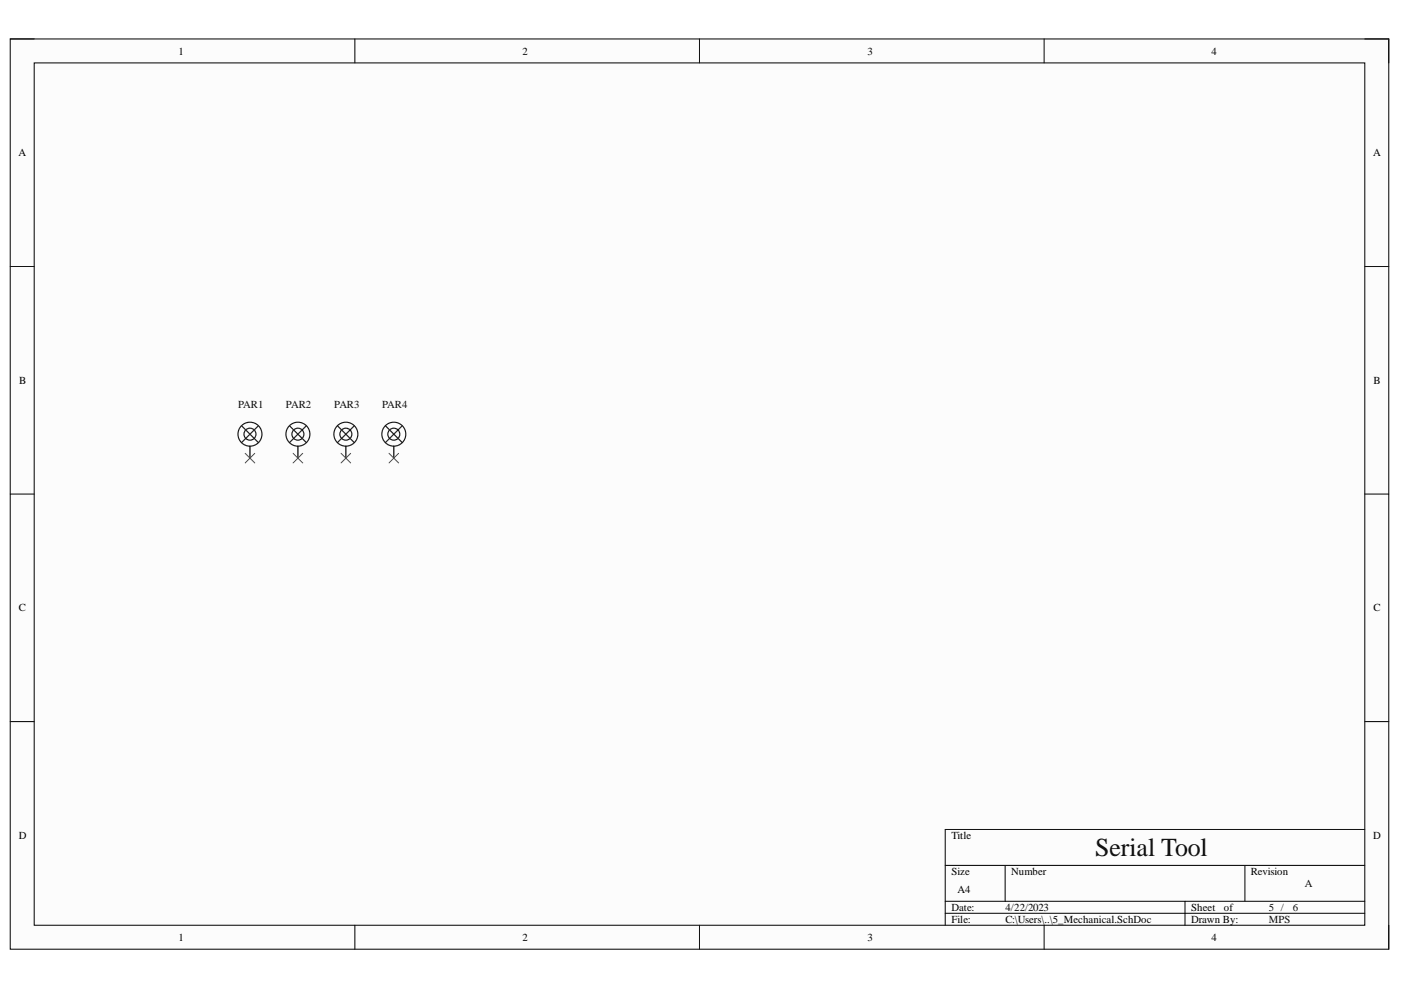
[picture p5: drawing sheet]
<svg xmlns="http://www.w3.org/2000/svg" width="297mm" height="210mm" viewBox="0 0 297 210" stroke-linecap="round" stroke-linejoin="round" font-family="sans-serif">
<path d="M2.2 8.3h292.2v193h-292.2z" fill-rule="evenodd" fill="#fcfcfc"/>
<path d="M2.2 8.3h292.2v193h-292.2z" fill="none" stroke="#000" stroke-width=".21"/>
<path d="M7.3 13.3h282.1v182.9h-282.1z" fill-rule="evenodd" fill="#fcfcfc"/>
<g fill="none" stroke="#000" stroke-width=".21">
<path d="M2.2 8.3h5.1M7.3 13.3h282.1v182.9h-282.1zM75.2 8.3v5M148.3 8.3v5M221.4 8.3v5M289.4 8.3h5v5M2.2 56.5h5.1M289.4 56.5h5M2.2 104.8h5.1M289.4 104.8h5M2.2 153h5.1M289.4 153h5"/>
<path d="M289.4 175.9h-89v20.3M75.2 196.2v5.1M148.3 196.2v5.1M200.4 183.5h89M200.4 191.1h89M200.4 193.6h89M213.1 183.5v7.6M221.4 196.2v5.1M251.2 191.1v5.1M263.9 183.5v7.6M294.4 196.2v5.1"/>
</g>
<g fill="none" stroke="#1c1c1c" stroke-width=".25">
<path d="M51.2 90.3l3.6 3.5M54.8 90.3l-3.6 3.5M61.4 90.3l3.5 3.5M64.9 90.3l-3.5 3.5M71.6 90.3l3.5 3.5M75.1 90.3l-3.5 3.5M81.7 90.3l3.6 3.5M85.3 90.3l-3.6 3.5"/>
<circle cx="53" cy="92.1" r="2.54"/>
<circle cx="53" cy="92.1" r="1.27"/>
<circle cx="63.2" cy="92.1" r="1.27"/>
<circle cx="63.2" cy="92.1" r="2.54"/>
<circle cx="73.3" cy="92.1" r="1.27"/>
<circle cx="73.3" cy="92.1" r="2.54"/>
<circle cx="83.5" cy="92.1" r="1.27"/>
<circle cx="83.5" cy="92.1" r="2.54"/>
</g>
<path d="M53 94.6v2.5M63.2 94.6v2.5M73.3 94.6v2.5M83.5 94.6v2.5" fill="none" stroke="#000" stroke-width=".25"/>
<path d="M52 96.1l2 2.1M54 96.1l-2 2.1M62.1 96.1l2.1 2.1M64.2 96.1l-2.1 2.1M72.3 96.1l2 2.1M74.3 96.1l-2 2.1M82.5 96.1l2 2.1M84.5 96.1l-2 2.1" fill="none" stroke="#4c4c4c" stroke-width=".21"/>
<text font-size="5.5" fill="#0e0e0e" x="232.2" y="181.5">Serial Tool</text>
<g font-size="2.3">
<text x="37.9" y="11.6">1</text>
<text x="110.8" y="11.6">2</text>
<text x="183.9" y="11.6">3</text>
<text x="256.9" y="11.6">4</text>
<text x="3.9" y="33.1">A</text>
<text x="291.1" y="33.1">A</text>
<text x="4.1" y="81.3">B</text>
<text x="291.2" y="81.3">B</text>
<text x="4" y="129.6">C</text>
<text x="291.2" y="129.6">C</text>
<text x="4" y="177.8">D</text>
<text x="201.7" y="177.8">Title</text>
<text x="291.1" y="177.8">D</text>
<text x="201.7" y="185.5">Size</text>
<text x="214.4" y="185.5">Number</text>
<text x="265.2" y="185.5">Revision</text>
<text x="203" y="189.3">A4</text>
<text x="201.7" y="193.1">Date:</text>
<text x="201.7" y="195.7">File:</text>
<text x="213.2" y="193.1">4/22/2023</text>
<text x="213.2" y="195.7">C:\Users\..\5_Mechanical.SchDoc</text>
<text x="252.6" y="193.1">Sheet</text>
<text x="252.6" y="195.7">Drawn By:</text>
<text x="259.5" y="193.1">of</text>
<text x="37.9" y="199.5">1</text>
<text x="110.8" y="199.5">2</text>
<text x="183.9" y="199.5">3</text>
<text x="256.9" y="199.5">4</text>
</g>
<g font-size="2.3" fill="#0e0e0e">
<text x="50.5" y="86.4">PAR1</text>
<text x="60.6" y="86.4">PAR2</text>
<text x="70.9" y="86.4">PAR3</text>
<text x="81" y="86.4">PAR4</text>
<text x="276.6" y="188.1">A</text>
<text x="269" y="193.1">5 /</text>
<text x="269" y="195.7">MPS</text>
<text x="274.1" y="193.1">6</text>
</g>
</svg>
